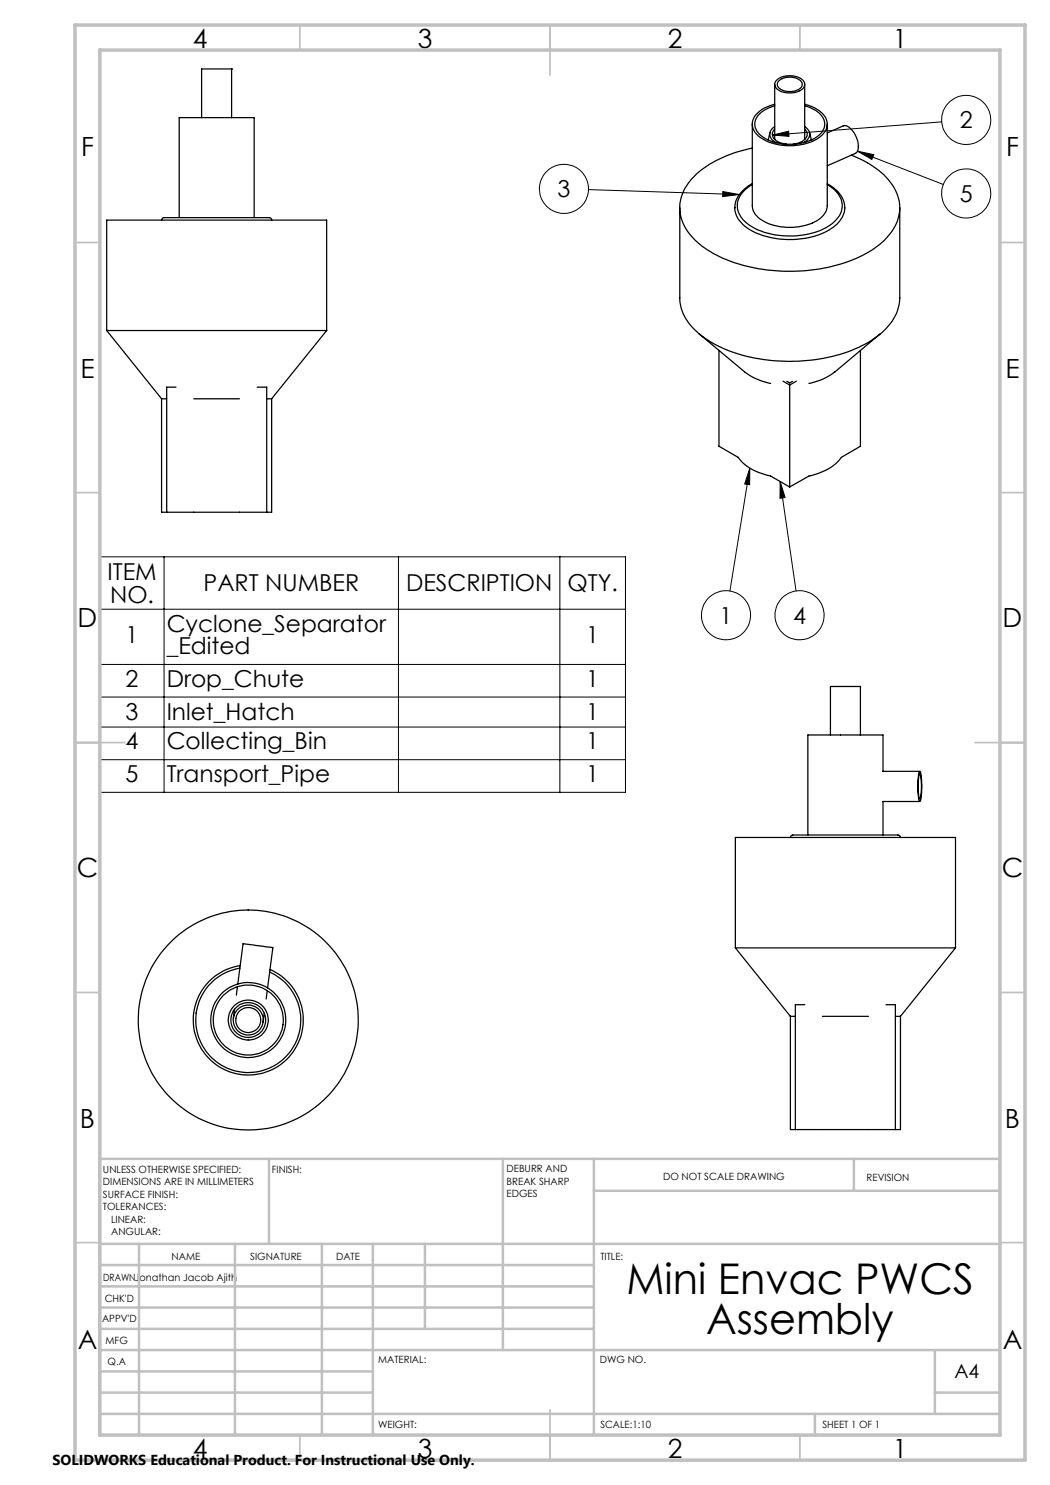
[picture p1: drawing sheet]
<svg xmlns="http://www.w3.org/2000/svg" width="210mm" height="297mm" viewBox="0 0 210 297" stroke-linecap="round" stroke-linejoin="round" font-family="sans-serif">
<g fill="none" stroke="#000" stroke-width=".25">
<path d="M46.3 13.8h.1M46.3 13.8h-6v9.7M46.3 13.8v9.7M154.9 16.9v11M155.2 16.2a4.1 4.1 0 0 1 5.5 0 1.36 1.36 0 0 1-.9 2 4.2 4.2 0 0 1-4.6-.7l-.3-.5zM155.7 16.3a3.5 3.5 0 0 1 4.6 .1 1.15 1.15 0 0 1-1 1.7 3.2 3.2 0 0 1-3.8-1zM160.9 16.9v11M150.5 36.8a5.5 5.5 0 0 0-3.5 5.4 7 7 0 0 0 5.1 4.7 17 17 0 0 0 14.1-1.2 4.7 4.7 0 0 0 2.5-5.6 6.4 6.4 0 0 0-3.2-3.3M150.5 24.8v16.3a3.7 3.7 0 0 0 2.5 3.3 11.2 11.2 0 0 0 11.3-.9 3.2 3.2 0 0 0 1.2-2.4v-16.3M150.5 29.6a23 23 0 0 0-11.7 5.7 8.3 8.3 0 0 0 .1 12.6 24.3 24.3 0 0 0 13.7 6 33.2 33.2 0 0 0 21.7-3.8 11.2 11.2 0 0 0 5.6-7.8 9.7 9.7 0 0 0-4.6-8.6 19.7 19.7 0 0 0-5-2.7M150.5 36.9a4.8 4.8 0 0 0-3 5 7.3 7.3 0 0 0 5.3 4.6 16.5 16.5 0 0 0 12.9-1.3 4.6 4.6 0 0 0 2.6-4.8 5.8 5.8 0 0 0-2.8-3.5M154 26.5l-.4 1.5"/>
<path d="M154.9 20.8a5.6 5.6 0 0 0-4.4 3.5 3.6 3.6 0 0 0 2.5 3.7 11.2 11.2 0 0 0 11.3-.8 2.98 2.98 0 0 0-.5-5.1l-1.1-.6-1.8-.7M154.9 21.2a4.9 4.9 0 0 0-3.9 3.4 3.9 3.9 0 0 0 2.8 3.5 10.4 10.4 0 0 0 10.1-1.2 2.75 2.75 0 0 0-.4-4.5l-1-.7-1.6-.5M154.9 25.3a1.71 1.71 0 0 0-.9 1.7 1.71 1.71 0 0 0 1.1 1.5h.1M154.9 25.8a1.55 1.55 0 0 0 .9 2.6l1.5 .5M160.9 25.3a1.71 1.71 0 0 1 1.1 1.7 1.71 1.71 0 0 1-1.3 1.5M160.9 25.8a1.43 1.43 0 0 1-.4 2.4l-.8 .4-1.1 .3M161.9 26.5l.4 1.5M165.5 26.6l3.1-1.4a1.99 1.99 0 0 1 2.1 1.2l.3 .5a3.5 3.5 0 0 1 .3 3.6l-5.8 2.7M32.3 44l.1-.3 .3-.2h18.6a7.1 7.1 0 0 1 2.9 .2l.1 .3M35.8 43.5v-20h15v20M136 41.6v18a9.7 9.7 0 0 0 4.4 7.6 29.7 29.7 0 0 0 18.3 5 29.1 29.1 0 0 0 16.7-4.9 10.1 10.1 0 0 0 4.6-7.7v-18M21.3 66.1h44"/>
<path d="M21.3 66.1v-22.1h44v22.1M21.3 66.1l11 13.7M32.3 79.8h1M32.3 79.8v22.6h1M35.2 77.4h-1.9v25M38.7 79.8h9.2M51.4 77.4h1.9v25M53.3 79.8h1M54.3 79.8v22.6h-1M65.3 66.1l-11 13.7M139.8 66.8l9.1 7.6a12.6 12.6 0 0 0 5.2 2.3M143.8 70.1v19.1l3.8 2.3a10.1 10.1 0 0 0 6.5 3.7l3.8 2.2"/>
<path d="M156.6 76.2l1.3 .8M157.4 76.3l.5 .3 .6-.3M157.9 77v20.4M159.3 76.2l-1.4 .8M172.1 70.1v19.1l-3.8 2.3a10.4 10.4 0 0 1-6.5 3.7l-3.9 2.2M176 66.8l-9 7.6a12.1 12.1 0 0 1-5.2 2.3M33.3 102.4h20M166.1 147v-9.7h6v9.7M176.5 154.3h7.5M176.6 154.3v-7.3h-15v20M183.9 154.3a.51 .51 0 0 1 .3 .7l.1 1a10.5 10.5 0 0 1-.3 4.3 .8 .8 0 0 1-.3-1l-.1-.8a12.8 12.8 0 0 1 .3-4.2zM183.9 154.8a8.9 8.9 0 0 1 0 5 10.3 10.3 0 0 1 0-5z"/>
<path d="M158.1 167.5l.1-.4a10 10 0 0 1 3.6-.1h15.2a7.1 7.1 0 0 1 3 .1l.1 .4M176.5 160.3h7.5M176.6 160.3v6.7M47.5 197.3l-.2 1.7M47.6 196.8l1-8.1 6 .8-1.1 8.1M48 193.6a10.5 10.5 0 0 0-7.6 15.4 10.5 10.5 0 0 0 16.9 2.2 10.5 10.5 0 0 0-3.4-16.8M48 193.1a11 11 0 0 0-8.2 16 11 11 0 0 0 17.8 2.4 11 11 0 0 0-3.6-17.6M53.4 198.1l-.2 1.7M147.1 189.6h44M147.1 189.6v-22.1h44v22.1M147.1 189.6l11 13.7M191.1 189.6l-11 13.7"/>
<path d="M46.9 201.9l-.2 1.7M52.8 202.6l-.2 1.8M158.1 203.3h1M158.1 203.3v22.6h1M161 200.9h-1.9v25M164.5 203.3h9.2M177.2 200.9h1.9v25M179.1 203.3h1M180.1 203.3v22.6h-1M159.1 225.9h20"/>
<circle cx="49.6" cy="204" r="7"/>
<circle cx="49.6" cy="204" r="7.5"/>
<circle cx="49.6" cy="204" r="3.5"/>
<circle cx="49.6" cy="204" r="4"/>
<circle cx="49.7" cy="204" r="3"/>
<circle cx="49.7" cy="204" r="2.5"/>
<circle cx="49.7" cy="204" r="22"/>
</g>
<g fill="none" stroke="#000" stroke-width=".2">
<path d="M117.7 37.9l30.1 1M144.6 38.3l3.2 .6-3.3 .4zM154.5 27l3.2-.8 .1 1.1zM171.5 30.2l3.3 .7-.4 1zM171.5 30.2l17.2 6.7M188.3 24.4l-33.8 2.6M150 93.6l-.1 3.3-1-.1zM150 93.6l-4 24.6M156 96.3l1 3.2-1 .2zM156 96.3l3.2 21.9M20 111.4h105.1v47.1h-105.1zM32.8 111.4v47.1"/>
<path d="M79.7 111.4v47.1M112 111.4v47.1M20 121.8h105.1M20 132.9h105.1M20 139.4h105.1M20 145.4h105.1M20 151.9h105.1"/>
<circle cx="112.8" cy="37.8" r="4.9"/>
<circle cx="193.2" cy="24" r="4.9"/>
<circle cx="193.2" cy="38.7" r="4.9"/>
<circle cx="145.2" cy="123" r="4.9"/>
<circle cx="159.9" cy="123" r="4.9"/>
</g>
<g fill="none" stroke="#c0c0c0" stroke-width=".35">
<path d="M60 5v5M110 5v10M160 5v5M15 48.5h5M200 48.5h5M15 98.5h5M200 98.5h5M15 148.5h10M195 148.5h10M15 198.5h5M200 198.5h5M15 248.5h5"/>
<path d="M200 248.5h5M60 287v5M110 282v10M160 287v5"/>
</g>
<g fill="none" stroke="#c0c0c0" stroke-width=".5">
<path d="M53.8 231.8v17M100.6 231.8v38.2M118.8 231.8v55.2M118.8 238.2h81.2M170.8 231.8v6.4M200 231.8h-180v55.2M20 248.8h180M20 257.3h98.8M20 253h98.8M27.8 248.8v38.2M47 248.8v38.2M64.4 248.8v38.2"/>
<path d="M74.6 248.8v38.2M85 248.8v17M20 265.8h98.8M20 261.5h98.8M20 278.5h54.6M20 274.3h54.6M20 270h180M187 278.5h13M187 270v12.8M20 282.8h180M163 282.8v4.2"/>
</g>
<path d="M15 5h190v287h-190zM20 10h180v277h-180z" fill="none" stroke="#c0c0c0" stroke-width=".7"/>
<path d="M154.5 27l3.2-.8 .1 1.1zM171.5 30.2l3.3 .7-.4 1zM156 96.3l1 3.2-1 .2zM150 93.6l-.1 3.3-1-.1zM144.6 38.3l3.2 .6-3.3 .4z" fill="#000"/>
<g font-size="8.5">
<text x="125.3" y="258.8">Mini Envac PWCS</text>
<text x="141.2" y="266.9">Assembly</text>
</g>
<g font-size="5.3">
<text x="38.5" y="9.5">4</text>
<text x="83.5" y="9.5">3</text>
<text x="133.5" y="9.5">2</text>
<text x="178.5" y="9.5">1</text>
<text x="16.2" y="31.3">F</text>
<text x="201.2" y="31.3">F</text>
<text x="16.1" y="75.5">E</text>
<text x="201.1" y="75.5">E</text>
<text x="15.5" y="125.5">D</text>
<text x="200.5" y="125.5">D</text>
<text x="15.4" y="175.5">C</text>
<text x="200.4" y="175.5">C</text>
<text x="16" y="225.5">B</text>
<text x="201" y="225.5">B</text>
<text x="15.5" y="269.8">A</text>
<text x="200.5" y="269.8">A</text>
<text x="38.5" y="291.5">4</text>
<text x="83.5" y="291.5">3</text>
<text x="133.5" y="291.5">2</text>
<text x="178.5" y="291.5">1</text>
</g>
<g font-size="4.7">
<text x="192" y="25.7">2</text>
<text x="111.5" y="39.5">3</text>
<text x="192" y="40.4">5</text>
<text x="21.5" y="116">ITEM</text>
<text x="40.7" y="118.3">PART NUMBER</text>
<text x="81.2" y="118.3">DESCRIPTION</text>
<text x="113.5" y="118.3">QTY.</text>
<text x="22" y="120.5">NO.</text>
<text x="143.9" y="124.7">1</text>
<text x="158.6" y="124.7">4</text>
<text x="25.1" y="128.6">1</text>
<text x="33.3" y="126.3">Cyclone_Separator</text>
<text x="33.3" y="130.9">_Edited</text>
<text x="117.3" y="128.6">1</text>
<text x="25.1" y="137.4">2</text>
<text x="33.3" y="137.4">Drop_Chute</text>
<text x="117.3" y="137.4">1</text>
<text x="25.1" y="144.1">3</text>
<text x="25.1" y="149.9">4</text>
<text x="33.3" y="144.1">Inlet_Hatch</text>
<text x="33.3" y="149.9">Collecting_Bin</text>
<text x="117.3" y="144.1">1</text>
<text x="117.3" y="149.9">1</text>
<text x="25.1" y="156.4">5</text>
<text x="33.3" y="156.4">Transport_Pipe</text>
<text x="117.3" y="156.4">1</text>
</g>
<text font-size="3.9" x="190.9" y="275.5">A4</text>
<text font-size="2.9" x="10.5" y="292.9">SOLIDWORKS Educational Product. For Instructional Use Only.</text>
<g font-size="2">
<text x="20.6" y="234.6">UNLESS OTHERWISE SPECIFIED:</text>
<text x="20.6" y="237.1">DIMENSIONS ARE IN MILLIMETERS</text>
<text x="20.6" y="239.6">SURFACE FINISH:</text>
<text x="54.4" y="234.6">FINISH:</text>
<text x="101.3" y="234.5">DEBURR AND</text>
<text x="101.3" y="237">BREAK SHARP</text>
<text x="101.3" y="239.5">EDGES</text>
<text x="132.6" y="236">DO NOT SCALE DRAWING</text>
<text x="173.3" y="236.2">REVISION</text>
<text x="20.6" y="242.1">TOLERANCES:</text>
<text x="22.2" y="244.6">LINEAR:</text>
<text x="22.2" y="247.1">ANGULAR:</text>
<text x="34.3" y="252">NAME</text>
<text x="50" y="251.9">SIGNATURE</text>
<text x="67.2" y="251.9">DATE</text>
<text x="120.1" y="251.9">TITLE:</text>
<text x="20.6" y="256.1">DRAWNJonathan Jacob Ajith</text>
<text x="20.9" y="260.3">CHK'D</text>
<text x="20.4" y="264.4">APPV'D</text>
<text x="21.1" y="268.8">MFG</text>
<text x="21.5" y="273">Q.A</text>
<text x="75.6" y="272.5">MATERIAL:</text>
<text x="120" y="272.5">DWG NO.</text>
<text x="75.6" y="285.5">WEIGHT:</text>
<text x="120.1" y="285.6">SCALE:1:10</text>
<text x="164.5" y="285.6">SHEET 1 OF 1</text>
</g>
</svg>
